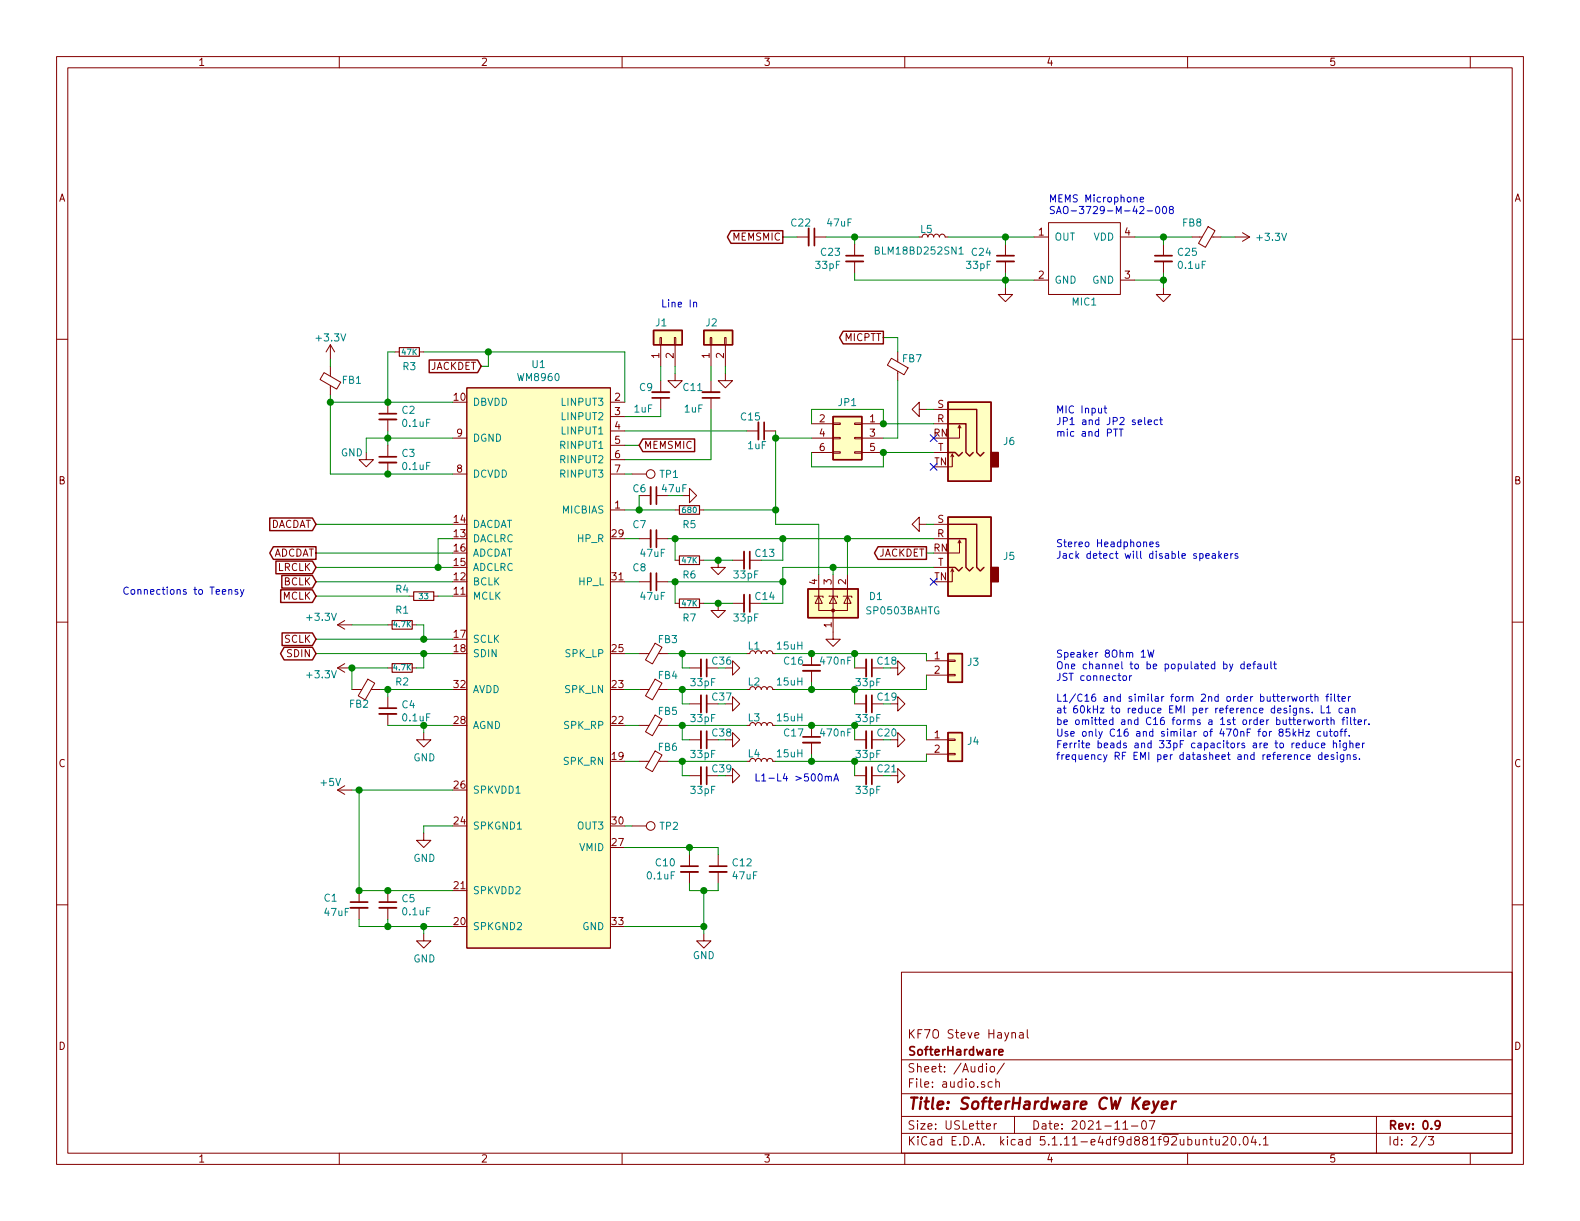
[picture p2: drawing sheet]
EESchema Schematic File Version 4
EELAYER 30 0
EELAYER END
$Descr USLetter 11000 8500
encoding utf-8
Sheet 2 3
Title "SofterHardware CW Keyer"
Date "2021-11-07"
Rev "0.9"
Comp "SofterHardware"
Comment1 "KF7O Steve Haynal"
Comment2 ""
Comment3 ""
Comment4 ""
$EndDescr
$Comp
L TeensyKeyerShield:WM8960 U1
U 1 1
P 3750 4150
F 0 "U1" H 3750 5765 50  0000 C CNN
F 1 "WM8960" H 3750 5674 50  0000 C CNN
F 2 "Package_DFN_QFN:QFN-32-1EP_5x5mm_P0.5mm_EP3.45x3.45mm_ThermalVias" H 3700 5900 50  0001 C CNN
F 3 "" H 3700 5900 50  0001 C CNN
F 4 "C18752" H 3750 4150 50  0001 C CNN "LCSC"
	1    3750 4150
	1    0    0    -1  
$EndComp
$Comp
L Device:Ferrite_Bead_Small FB1
U 1 1
P 2300 2650
F 0 "FB1" H 2150 2650 50  0000 C CNN
F 1 "Ferrite_Bead_Small" V 2154 2650 50  0001 C CNN
F 2 "Resistor_SMD:R_0603_1608Metric_Pad0.98x0.95mm_HandSolder" V 2230 2650 50  0001 C CNN
F 3 "~" H 2300 2650 50  0001 C CNN
F 4 "C76892" H 2300 2650 50  0001 C CNN "LCSC"
	1    2300 2650
	-1   0    0    1   
$EndComp
$Comp
L Device:C_Small C3
U 1 1
P 2700 3200
F 0 "C3" H 2792 3246 50  0000 L CNN
F 1 "0.1uF" H 2792 3155 50  0000 L CNN
F 2 "Capacitor_SMD:C_0603_1608Metric_Pad1.08x0.95mm_HandSolder" H 2700 3200 50  0001 C CNN
F 3 "~" H 2700 3200 50  0001 C CNN
F 4 "C14663" H 2700 3200 50  0001 C CNN "LCSC"
	1    2700 3200
	1    0    0    -1  
$EndComp
$Comp
L Device:C_Small C2
U 1 1
P 2700 2900
F 0 "C2" H 2792 2946 50  0000 L CNN
F 1 "0.1uF" H 2792 2855 50  0000 L CNN
F 2 "Capacitor_SMD:C_0603_1608Metric_Pad1.08x0.95mm_HandSolder" H 2700 2900 50  0001 C CNN
F 3 "~" H 2700 2900 50  0001 C CNN
F 4 "C14663" H 2700 2900 50  0001 C CNN "LCSC"
	1    2700 2900
	1    0    0    -1  
$EndComp
$Comp
L Device:R_Small R4
U 1 1
P 2950 4150
F 0 "R4" V 2900 4000 50  0000 C CNN
F 1 "33" V 2950 4150 39  0000 C CNN
F 2 "Resistor_SMD:R_0603_1608Metric_Pad0.98x0.95mm_HandSolder" H 2950 4150 50  0001 C CNN
F 3 "~" H 2950 4150 50  0001 C CNN
F 4 "C23140" H 2950 4150 50  0001 C CNN "LCSC"
	1    2950 4150
	0    1    1    0   
$EndComp
Text GLabel 2200 4150 0    50   Input ~ 0
MCLK
Text GLabel 2200 4050 0    50   Input ~ 0
BCLK
Text GLabel 2200 3950 0    50   Input ~ 0
LRCLK
Text GLabel 2200 3850 0    50   Output ~ 0
ADCDAT
Text GLabel 2200 3650 0    50   Input ~ 0
DACDAT
$Comp
L power:+3.3V #PWR01
U 1 1
P 2300 2500
F 0 "#PWR01" H 2300 2350 50  0001 C CNN
F 1 "+3.3V" H 2300 2650 50  0000 C CNN
F 2 "" H 2300 2500 50  0001 C CNN
F 3 "" H 2300 2500 50  0001 C CNN
	1    2300 2500
	1    0    0    -1  
$EndComp
$Comp
L Device:R_Small R1
U 1 1
P 2800 4350
F 0 "R1" V 2900 4350 50  0000 C CNN
F 1 "4.7K" V 2800 4350 39  0000 C CNN
F 2 "Resistor_SMD:R_0603_1608Metric_Pad0.98x0.95mm_HandSolder" H 2800 4350 50  0001 C CNN
F 3 "~" H 2800 4350 50  0001 C CNN
F 4 "C23162" H 2800 4350 50  0001 C CNN "LCSC"
	1    2800 4350
	0    -1   -1   0   
$EndComp
$Comp
L Device:R_Small R2
U 1 1
P 2800 4650
F 0 "R2" V 2700 4650 50  0000 C CNN
F 1 "4.7K" V 2800 4650 39  0000 C CNN
F 2 "Resistor_SMD:R_0603_1608Metric_Pad0.98x0.95mm_HandSolder" H 2800 4650 50  0001 C CNN
F 3 "~" H 2800 4650 50  0001 C CNN
F 4 "C23162" H 2800 4650 50  0001 C CNN "LCSC"
	1    2800 4650
	0    -1   -1   0   
$EndComp
Text GLabel 2200 4450 0    50   Input ~ 0
SCLK
Text GLabel 2200 4550 0    50   BiDi ~ 0
SDIN
$Comp
L power:+3.3V #PWR02
U 1 1
P 2450 4350
F 0 "#PWR02" H 2450 4200 50  0001 C CNN
F 1 "+3.3V" V 2500 4450 50  0000 L CNN
F 2 "" H 2450 4350 50  0001 C CNN
F 3 "" H 2450 4350 50  0001 C CNN
	1    2450 4350
	0    -1   -1   0   
$EndComp
$Comp
L power:+3.3V #PWR03
U 1 1
P 2450 4650
F 0 "#PWR03" H 2450 4500 50  0001 C CNN
F 1 "+3.3V" V 2400 4750 50  0000 L CNN
F 2 "" H 2450 4650 50  0001 C CNN
F 3 "" H 2450 4650 50  0001 C CNN
	1    2450 4650
	0    -1   -1   0   
$EndComp
$Comp
L power:GND #PWR05
U 1 1
P 2550 3150
F 0 "#PWR05" H 2550 2900 50  0001 C CNN
F 1 "GND" H 2450 3150 50  0000 C CNN
F 2 "" H 2550 3150 50  0001 C CNN
F 3 "" H 2550 3150 50  0001 C CNN
	1    2550 3150
	1    0    0    -1  
$EndComp
$Comp
L power:GND #PWR06
U 1 1
P 2950 5100
F 0 "#PWR06" H 2950 4850 50  0001 C CNN
F 1 "GND" H 2955 4927 50  0000 C CNN
F 2 "" H 2950 5100 50  0001 C CNN
F 3 "" H 2950 5100 50  0001 C CNN
	1    2950 5100
	1    0    0    -1  
$EndComp
$Comp
L power:GND #PWR07
U 1 1
P 2950 5800
F 0 "#PWR07" H 2950 5550 50  0001 C CNN
F 1 "GND" H 2955 5627 50  0000 C CNN
F 2 "" H 2950 5800 50  0001 C CNN
F 3 "" H 2950 5800 50  0001 C CNN
	1    2950 5800
	1    0    0    -1  
$EndComp
$Comp
L power:GND #PWR08
U 1 1
P 2950 6500
F 0 "#PWR08" H 2950 6250 50  0001 C CNN
F 1 "GND" H 2955 6327 50  0000 C CNN
F 2 "" H 2950 6500 50  0001 C CNN
F 3 "" H 2950 6500 50  0001 C CNN
	1    2950 6500
	1    0    0    -1  
$EndComp
$Comp
L power:GND #PWR011
U 1 1
P 4900 6500
F 0 "#PWR011" H 4900 6250 50  0001 C CNN
F 1 "GND" H 4900 6350 50  0000 C CNN
F 2 "" H 4900 6500 50  0001 C CNN
F 3 "" H 4900 6500 50  0001 C CNN
	1    4900 6500
	1    0    0    -1  
$EndComp
$Comp
L Device:Ferrite_Bead_Small FB2
U 1 1
P 2550 4800
F 0 "FB2" V 2650 4750 50  0000 C CNN
F 1 "Ferrite_Bead_Small" V 2404 4800 50  0001 C CNN
F 2 "Resistor_SMD:R_0603_1608Metric_Pad0.98x0.95mm_HandSolder" V 2480 4800 50  0001 C CNN
F 3 "~" H 2550 4800 50  0001 C CNN
F 4 "C76892" H 2550 4800 50  0001 C CNN "LCSC"
	1    2550 4800
	0    1    1    0   
$EndComp
$Comp
L Device:C_Small C4
U 1 1
P 2700 4950
F 0 "C4" H 2792 4996 50  0000 L CNN
F 1 "0.1uF" H 2792 4905 50  0000 L CNN
F 2 "Capacitor_SMD:C_0603_1608Metric_Pad1.08x0.95mm_HandSolder" H 2700 4950 50  0001 C CNN
F 3 "~" H 2700 4950 50  0001 C CNN
F 4 "C14663" H 2700 4950 50  0001 C CNN "LCSC"
	1    2700 4950
	1    0    0    -1  
$EndComp
$Comp
L Device:C_Small C5
U 1 1
P 2700 6300
F 0 "C5" H 2792 6346 50  0000 L CNN
F 1 "0.1uF" H 2792 6255 50  0000 L CNN
F 2 "Capacitor_SMD:C_0603_1608Metric_Pad1.08x0.95mm_HandSolder" H 2700 6300 50  0001 C CNN
F 3 "~" H 2700 6300 50  0001 C CNN
F 4 "C14663" H 2700 6300 50  0001 C CNN "LCSC"
	1    2700 6300
	1    0    0    -1  
$EndComp
$Comp
L Device:C_Small C1
U 1 1
P 2500 6300
F 0 "C1" H 2250 6350 50  0000 L CNN
F 1 "47uF" H 2250 6250 50  0000 L CNN
F 2 "Capacitor_SMD:C_1206_3216Metric_Pad1.33x1.80mm_HandSolder" H 2500 6300 50  0001 C CNN
F 3 "~" H 2500 6300 50  0001 C CNN
F 4 "C96123" H 2500 6300 50  0001 C CNN "LCSC"
	1    2500 6300
	1    0    0    -1  
$EndComp
$Comp
L power:+5V #PWR04
U 1 1
P 2450 5500
F 0 "#PWR04" H 2450 5350 50  0001 C CNN
F 1 "+5V" V 2500 5650 50  0000 C CNN
F 2 "" H 2450 5500 50  0001 C CNN
F 3 "" H 2450 5500 50  0001 C CNN
	1    2450 5500
	0    -1   -1   0   
$EndComp
$Comp
L Device:C_Small C12
U 1 1
P 5000 6050
F 0 "C12" H 5092 6096 50  0000 L CNN
F 1 "47uF" H 5092 6005 50  0000 L CNN
F 2 "Capacitor_SMD:C_1206_3216Metric_Pad1.33x1.80mm_HandSolder" H 5000 6050 50  0001 C CNN
F 3 "~" H 5000 6050 50  0001 C CNN
F 4 "C96123" H 5000 6050 50  0001 C CNN "LCSC"
	1    5000 6050
	1    0    0    -1  
$EndComp
$Comp
L Device:C_Small C10
U 1 1
P 4800 6050
F 0 "C10" H 4892 6096 50  0000 L CNN
F 1 "0.1uF" H 4892 6005 50  0000 L CNN
F 2 "Capacitor_SMD:C_0603_1608Metric_Pad1.08x0.95mm_HandSolder" H 4800 6050 50  0001 C CNN
F 3 "~" H 4800 6050 50  0001 C CNN
F 4 "C14663" H 4800 6050 50  0001 C CNN "LCSC"
	1    4800 6050
	-1   0    0    -1  
$EndComp
$Comp
L power:GND #PWR016
U 1 1
P 6200 4650
F 0 "#PWR016" H 6200 4400 50  0001 C CNN
F 1 "GND" H 6050 4550 50  0001 C CNN
F 2 "" H 6200 4650 50  0001 C CNN
F 3 "" H 6200 4650 50  0001 C CNN
	1    6200 4650
	0    -1   -1   0   
$EndComp
$Comp
L Device:Ferrite_Bead_Small FB3
U 1 1
P 4550 4550
F 0 "FB3" V 4450 4650 50  0000 C CNN
F 1 "Ferrite_Bead_Small" V 4404 4550 50  0001 C CNN
F 2 "Resistor_SMD:R_0603_1608Metric_Pad0.98x0.95mm_HandSolder" V 4480 4550 50  0001 C CNN
F 3 "~" H 4550 4550 50  0001 C CNN
F 4 "C76892" H 4550 4550 50  0001 C CNN "LCSC"
	1    4550 4550
	0    1    1    0   
$EndComp
$Comp
L Device:Ferrite_Bead_Small FB4
U 1 1
P 4550 4800
F 0 "FB4" V 4450 4900 50  0000 C CNN
F 1 "Ferrite_Bead_Small" V 4404 4800 50  0001 C CNN
F 2 "Resistor_SMD:R_0603_1608Metric_Pad0.98x0.95mm_HandSolder" V 4480 4800 50  0001 C CNN
F 3 "~" H 4550 4800 50  0001 C CNN
F 4 "C76892" H 4550 4800 50  0001 C CNN "LCSC"
	1    4550 4800
	0    1    1    0   
$EndComp
$Comp
L Device:Ferrite_Bead_Small FB5
U 1 1
P 4550 5050
F 0 "FB5" V 4450 5150 50  0000 C CNN
F 1 "Ferrite_Bead_Small" V 4404 5050 50  0001 C CNN
F 2 "Resistor_SMD:R_0603_1608Metric_Pad0.98x0.95mm_HandSolder" V 4480 5050 50  0001 C CNN
F 3 "~" H 4550 5050 50  0001 C CNN
F 4 "C76892" H 4550 5050 50  0001 C CNN "LCSC"
	1    4550 5050
	0    1    1    0   
$EndComp
$Comp
L Device:Ferrite_Bead_Small FB6
U 1 1
P 4550 5300
F 0 "FB6" V 4450 5400 50  0000 C CNN
F 1 "Ferrite_Bead_Small" V 4404 5300 50  0001 C CNN
F 2 "Resistor_SMD:R_0603_1608Metric_Pad0.98x0.95mm_HandSolder" V 4480 5300 50  0001 C CNN
F 3 "~" H 4550 5300 50  0001 C CNN
F 4 "C76892" H 4550 5300 50  0001 C CNN "LCSC"
	1    4550 5300
	0    1    1    0   
$EndComp
$Comp
L Device:C_Small C18
U 1 1
P 6050 4650
F 0 "C18" V 6000 4700 50  0000 L CNN
F 1 "33pF" V 6150 4550 50  0000 L CNN
F 2 "Capacitor_SMD:C_0603_1608Metric_Pad1.08x0.95mm_HandSolder" H 6050 4650 50  0001 C CNN
F 3 "~" H 6050 4650 50  0001 C CNN
F 4 "C1663" H 6050 4650 50  0001 C CNN "LCSC"
	1    6050 4650
	0    1    1    0   
$EndComp
$Comp
L Device:C_Small C16
U 1 1
P 5650 4650
F 0 "C16" H 5450 4700 50  0000 L CNN
F 1 "470nF" H 5700 4700 50  0000 L CNN
F 2 "Capacitor_SMD:C_0603_1608Metric_Pad1.08x0.95mm_HandSolder" H 5650 4650 50  0001 C CNN
F 3 "~" H 5650 4650 50  0001 C CNN
F 4 "C1623" H 5650 4650 50  0001 C CNN "LCSC"
	1    5650 4650
	1    0    0    -1  
$EndComp
$Comp
L Connector_Generic:Conn_01x02 J3
U 1 1
P 6650 4600
F 0 "J3" H 6730 4592 50  0000 L CNN
F 1 "Conn_01x02" H 6730 4501 50  0001 L CNN
F 2 "Connector_JST:JST_EH_B2B-EH-A_1x02_P2.50mm_Vertical" H 6650 4600 50  0001 C CNN
F 3 "~" H 6650 4600 50  0001 C CNN
	1    6650 4600
	1    0    0    -1  
$EndComp
$Comp
L Connector_Generic:Conn_01x02 J4
U 1 1
P 6650 5150
F 0 "J4" H 6730 5142 50  0000 L CNN
F 1 "Conn_01x02" H 6730 5051 50  0001 L CNN
F 2 "Connector_JST:JST_EH_B2B-EH-A_1x02_P2.50mm_Vertical" H 6650 5150 50  0001 C CNN
F 3 "~" H 6650 5150 50  0001 C CNN
	1    6650 5150
	1    0    0    -1  
$EndComp
Wire Wire Line
	2700 3000 2700 3050
Wire Wire Line
	3150 3050 2700 3050
Connection ~ 2700 3050
Wire Wire Line
	2700 3050 2700 3100
Wire Wire Line
	2700 2800 3150 2800
Wire Wire Line
	2700 3300 3150 3300
Wire Wire Line
	2700 3050 2550 3050
Wire Wire Line
	2550 3050 2550 3150
Wire Wire Line
	2300 2750 2300 2800
Wire Wire Line
	2300 3300 2700 3300
Connection ~ 2700 3300
Wire Wire Line
	2700 2800 2300 2800
Connection ~ 2700 2800
Connection ~ 2300 2800
Wire Wire Line
	2300 2800 2300 3300
Wire Wire Line
	2300 2500 2300 2550
Wire Wire Line
	2200 3650 3150 3650
Wire Wire Line
	2200 3850 3150 3850
Wire Wire Line
	2200 3950 3050 3950
Wire Wire Line
	3150 3750 3050 3750
Wire Wire Line
	3050 3750 3050 3950
Connection ~ 3050 3950
Wire Wire Line
	3050 3950 3150 3950
Wire Wire Line
	2200 4050 3150 4050
Wire Wire Line
	3050 4150 3150 4150
Wire Wire Line
	2200 4150 2850 4150
Wire Wire Line
	2200 4450 2950 4450
Wire Wire Line
	2200 4550 2950 4550
Wire Wire Line
	2900 4350 2950 4350
Wire Wire Line
	2950 4350 2950 4450
Connection ~ 2950 4450
Wire Wire Line
	2950 4450 3150 4450
Wire Wire Line
	2900 4650 2950 4650
Wire Wire Line
	2950 4650 2950 4550
Connection ~ 2950 4550
Wire Wire Line
	2950 4550 3150 4550
Wire Wire Line
	2650 4800 2700 4800
Wire Wire Line
	2700 4850 2700 4800
Connection ~ 2700 4800
Wire Wire Line
	2700 4800 3150 4800
Wire Wire Line
	2700 5050 2950 5050
Wire Wire Line
	2950 5100 2950 5050
Connection ~ 2950 5050
Wire Wire Line
	2950 5050 3150 5050
Wire Wire Line
	2450 4800 2450 4650
Wire Wire Line
	2450 4650 2700 4650
Connection ~ 2450 4650
Wire Wire Line
	2450 4350 2700 4350
Wire Wire Line
	3150 5750 2950 5750
Wire Wire Line
	2950 5750 2950 5800
Wire Wire Line
	3150 6450 2950 6450
Wire Wire Line
	2950 6450 2950 6500
Wire Wire Line
	2500 6400 2500 6450
Wire Wire Line
	2500 6450 2700 6450
Connection ~ 2950 6450
Wire Wire Line
	2700 6400 2700 6450
Connection ~ 2700 6450
Wire Wire Line
	2700 6450 2950 6450
Wire Wire Line
	3150 6200 2700 6200
Connection ~ 2700 6200
Wire Wire Line
	2700 6200 2500 6200
Wire Wire Line
	2500 6200 2500 5500
Wire Wire Line
	2500 5500 3150 5500
Connection ~ 2500 6200
Wire Wire Line
	2450 5500 2500 5500
Connection ~ 2500 5500
Wire Wire Line
	4350 5900 4800 5900
Wire Wire Line
	5000 5900 5000 5950
Wire Wire Line
	4800 5950 4800 5900
Connection ~ 4800 5900
Wire Wire Line
	4800 5900 5000 5900
Wire Wire Line
	4800 6150 4800 6200
Wire Wire Line
	4800 6200 4900 6200
Wire Wire Line
	5000 6200 5000 6150
Connection ~ 4900 6200
Wire Wire Line
	4900 6200 5000 6200
Wire Wire Line
	6450 5300 6450 5250
Wire Wire Line
	6450 5050 6450 5150
Wire Wire Line
	4350 5050 4450 5050
Wire Wire Line
	4450 5300 4350 5300
Wire Wire Line
	6450 4800 6450 4700
Wire Wire Line
	6450 4600 6450 4550
Wire Wire Line
	4350 4550 4450 4550
Wire Wire Line
	4450 4800 4350 4800
Wire Wire Line
	4900 6200 4900 6450
Wire Wire Line
	4350 6450 4900 6450
Wire Wire Line
	4900 6450 4900 6500
Connection ~ 4900 6450
$Comp
L Device:C_Small C8
U 1 1
P 4550 4050
F 0 "C8" V 4450 3900 50  0000 L CNN
F 1 "47uF" V 4650 3950 50  0000 L CNN
F 2 "Capacitor_SMD:C_1206_3216Metric_Pad1.33x1.80mm_HandSolder" H 4550 4050 50  0001 C CNN
F 3 "~" H 4550 4050 50  0001 C CNN
F 4 "C96123" H 4550 4050 50  0001 C CNN "LCSC"
	1    4550 4050
	0    1    1    0   
$EndComp
$Comp
L Device:C_Small C7
U 1 1
P 4550 3750
F 0 "C7" V 4450 3600 50  0000 L CNN
F 1 "47uF" V 4650 3650 50  0000 L CNN
F 2 "Capacitor_SMD:C_1206_3216Metric_Pad1.33x1.80mm_HandSolder" H 4550 3750 50  0001 C CNN
F 3 "~" H 4550 3750 50  0001 C CNN
F 4 "C96123" H 4550 3750 50  0001 C CNN "LCSC"
	1    4550 3750
	0    1    1    0   
$EndComp
$Comp
L Device:R_Small R7
U 1 1
P 4800 4200
F 0 "R7" V 4900 4200 50  0000 C CNN
F 1 "47K" V 4800 4200 39  0000 C CNN
F 2 "Resistor_SMD:R_0603_1608Metric_Pad0.98x0.95mm_HandSolder" H 4800 4200 50  0001 C CNN
F 3 "~" H 4800 4200 50  0001 C CNN
F 4 "C25819" H 4800 4200 50  0001 C CNN "LCSC"
	1    4800 4200
	0    1    1    0   
$EndComp
$Comp
L Device:C_Small C14
U 1 1
P 5200 4200
F 0 "C14" V 5150 4250 50  0000 L CNN
F 1 "33pF" V 5300 4100 50  0000 L CNN
F 2 "Capacitor_SMD:C_0603_1608Metric_Pad1.08x0.95mm_HandSolder" H 5200 4200 50  0001 C CNN
F 3 "~" H 5200 4200 50  0001 C CNN
F 4 "C1663" H 5200 4200 50  0001 C CNN "LCSC"
	1    5200 4200
	0    1    1    0   
$EndComp
Wire Wire Line
	5950 4550 5950 4650
Connection ~ 5950 4550
Wire Wire Line
	5950 4550 6450 4550
Wire Wire Line
	6150 4650 6200 4650
$Comp
L Device:C_Small C19
U 1 1
P 6050 4900
F 0 "C19" V 6000 4950 50  0000 L CNN
F 1 "33pF" V 6150 4800 50  0000 L CNN
F 2 "Capacitor_SMD:C_0603_1608Metric_Pad1.08x0.95mm_HandSolder" H 6050 4900 50  0001 C CNN
F 3 "~" H 6050 4900 50  0001 C CNN
F 4 "C1663" H 6050 4900 50  0001 C CNN "LCSC"
	1    6050 4900
	0    1    1    0   
$EndComp
$Comp
L Device:C_Small C20
U 1 1
P 6050 5150
F 0 "C20" V 6000 5200 50  0000 L CNN
F 1 "33pF" V 6150 5050 50  0000 L CNN
F 2 "Capacitor_SMD:C_0603_1608Metric_Pad1.08x0.95mm_HandSolder" H 6050 5150 50  0001 C CNN
F 3 "~" H 6050 5150 50  0001 C CNN
F 4 "C1663" H 6050 5150 50  0001 C CNN "LCSC"
	1    6050 5150
	0    1    1    0   
$EndComp
$Comp
L Device:C_Small C21
U 1 1
P 6050 5400
F 0 "C21" V 6000 5450 50  0000 L CNN
F 1 "33pF" V 6150 5300 50  0000 L CNN
F 2 "Capacitor_SMD:C_0603_1608Metric_Pad1.08x0.95mm_HandSolder" H 6050 5400 50  0001 C CNN
F 3 "~" H 6050 5400 50  0001 C CNN
F 4 "C1663" H 6050 5400 50  0001 C CNN "LCSC"
	1    6050 5400
	0    1    1    0   
$EndComp
$Comp
L power:GND #PWR017
U 1 1
P 6200 4900
F 0 "#PWR017" H 6200 4650 50  0001 C CNN
F 1 "GND" H 6050 4800 50  0001 C CNN
F 2 "" H 6200 4900 50  0001 C CNN
F 3 "" H 6200 4900 50  0001 C CNN
	1    6200 4900
	0    -1   -1   0   
$EndComp
$Comp
L power:GND #PWR018
U 1 1
P 6200 5150
F 0 "#PWR018" H 6200 4900 50  0001 C CNN
F 1 "GND" H 6050 5050 50  0001 C CNN
F 2 "" H 6200 5150 50  0001 C CNN
F 3 "" H 6200 5150 50  0001 C CNN
	1    6200 5150
	0    -1   -1   0   
$EndComp
$Comp
L power:GND #PWR019
U 1 1
P 6200 5400
F 0 "#PWR019" H 6200 5150 50  0001 C CNN
F 1 "GND" H 6050 5300 50  0001 C CNN
F 2 "" H 6200 5400 50  0001 C CNN
F 3 "" H 6200 5400 50  0001 C CNN
	1    6200 5400
	0    -1   -1   0   
$EndComp
Wire Wire Line
	5950 4800 5950 4900
Connection ~ 5950 4800
Wire Wire Line
	5950 4800 6450 4800
Wire Wire Line
	5950 5050 5950 5150
Connection ~ 5950 5050
Wire Wire Line
	5950 5050 6450 5050
Wire Wire Line
	5950 5300 5950 5400
Connection ~ 5950 5300
Wire Wire Line
	5950 5300 6450 5300
Wire Wire Line
	6150 5400 6200 5400
Wire Wire Line
	6150 5150 6200 5150
Wire Wire Line
	6150 4900 6200 4900
$Comp
L Device:R_Small R6
U 1 1
P 4800 3900
F 0 "R6" V 4900 3900 50  0000 C CNN
F 1 "47K" V 4800 3900 39  0000 C CNN
F 2 "Resistor_SMD:R_0603_1608Metric_Pad0.98x0.95mm_HandSolder" H 4800 3900 50  0001 C CNN
F 3 "~" H 4800 3900 50  0001 C CNN
F 4 "C25819" H 4800 3900 50  0001 C CNN "LCSC"
	1    4800 3900
	0    1    1    0   
$EndComp
$Comp
L Device:C_Small C13
U 1 1
P 5200 3900
F 0 "C13" V 5150 3950 50  0000 L CNN
F 1 "33pF" V 5300 3800 50  0000 L CNN
F 2 "Capacitor_SMD:C_0603_1608Metric_Pad1.08x0.95mm_HandSolder" H 5200 3900 50  0001 C CNN
F 3 "~" H 5200 3900 50  0001 C CNN
F 4 "C1663" H 5200 3900 50  0001 C CNN "LCSC"
	1    5200 3900
	0    1    1    0   
$EndComp
$Comp
L power:GND #PWR012
U 1 1
P 5000 3900
F 0 "#PWR012" H 5000 3650 50  0001 C CNN
F 1 "GND" H 4850 3800 50  0001 C CNN
F 2 "" H 5000 3900 50  0001 C CNN
F 3 "" H 5000 3900 50  0001 C CNN
	1    5000 3900
	1    0    0    -1  
$EndComp
$Comp
L power:GND #PWR013
U 1 1
P 5000 4200
F 0 "#PWR013" H 5000 3950 50  0001 C CNN
F 1 "GND" H 4850 4100 50  0001 C CNN
F 2 "" H 5000 4200 50  0001 C CNN
F 3 "" H 5000 4200 50  0001 C CNN
	1    5000 4200
	1    0    0    -1  
$EndComp
Wire Wire Line
	4350 3750 4450 3750
Wire Wire Line
	4350 4050 4450 4050
Wire Wire Line
	4900 4200 5000 4200
Connection ~ 5000 4200
Wire Wire Line
	5000 4200 5100 4200
Wire Wire Line
	4900 3900 5000 3900
Connection ~ 5000 3900
Wire Wire Line
	5000 3900 5100 3900
Wire Wire Line
	4650 3750 4700 3750
Wire Wire Line
	5300 3900 5450 3900
Wire Wire Line
	5450 3900 5450 3750
Wire Wire Line
	4700 3900 4700 3750
Connection ~ 4700 3750
Wire Wire Line
	4700 3750 5450 3750
Wire Wire Line
	4650 4050 4700 4050
Wire Wire Line
	5450 4050 5450 3950
Wire Wire Line
	5300 4200 5450 4200
Wire Wire Line
	5450 4200 5450 4050
Connection ~ 5450 4050
Wire Wire Line
	4700 4200 4700 4050
Connection ~ 4700 4050
Wire Wire Line
	4700 4050 5450 4050
$Comp
L Device:L_Small L1
U 1 1
P 5300 4550
F 0 "L1" V 5350 4600 50  0000 C CNN
F 1 "15uH" V 5350 4350 50  0000 C CNN
F 2 "Inductor_SMD:L_1210_3225Metric_Pad1.42x2.65mm_HandSolder" H 5300 4550 50  0001 C CNN
F 3 "~" H 5300 4550 50  0001 C CNN
F 4 "C883545" H 5300 4550 50  0001 C CNN "LCSC"
	1    5300 4550
	0    -1   -1   0   
$EndComp
$Comp
L Device:L_Small L2
U 1 1
P 5300 4800
F 0 "L2" V 5350 4850 50  0000 C CNN
F 1 "15uH" V 5350 4600 50  0000 C CNN
F 2 "Inductor_SMD:L_1210_3225Metric_Pad1.42x2.65mm_HandSolder" H 5300 4800 50  0001 C CNN
F 3 "~" H 5300 4800 50  0001 C CNN
F 4 "C883545" H 5300 4800 50  0001 C CNN "LCSC"
	1    5300 4800
	0    -1   -1   0   
$EndComp
$Comp
L Device:L_Small L3
U 1 1
P 5300 5050
F 0 "L3" V 5350 5100 50  0000 C CNN
F 1 "15uH" V 5350 4850 50  0000 C CNN
F 2 "Inductor_SMD:L_1210_3225Metric_Pad1.42x2.65mm_HandSolder" H 5300 5050 50  0001 C CNN
F 3 "~" H 5300 5050 50  0001 C CNN
F 4 "C883545" H 5300 5050 50  0001 C CNN "LCSC"
	1    5300 5050
	0    -1   -1   0   
$EndComp
$Comp
L Device:L_Small L4
U 1 1
P 5300 5300
F 0 "L4" V 5350 5350 50  0000 C CNN
F 1 "15uH" V 5350 5100 50  0000 C CNN
F 2 "Inductor_SMD:L_1210_3225Metric_Pad1.42x2.65mm_HandSolder" H 5300 5300 50  0001 C CNN
F 3 "~" H 5300 5300 50  0001 C CNN
F 4 "C883545" H 5300 5300 50  0001 C CNN "LCSC"
	1    5300 5300
	0    -1   -1   0   
$EndComp
$Comp
L Device:C_Small C17
U 1 1
P 5650 5150
F 0 "C17" H 5450 5200 50  0000 L CNN
F 1 "470nF" H 5700 5200 50  0000 L CNN
F 2 "Capacitor_SMD:C_0603_1608Metric_Pad1.08x0.95mm_HandSolder" H 5650 5150 50  0001 C CNN
F 3 "~" H 5650 5150 50  0001 C CNN
F 4 "C1623" H 5650 5150 50  0001 C CNN "LCSC"
	1    5650 5150
	1    0    0    -1  
$EndComp
Wire Wire Line
	5400 4550 5650 4550
Connection ~ 5650 4550
Wire Wire Line
	5650 4550 5950 4550
Wire Wire Line
	5400 4800 5650 4800
Wire Wire Line
	5650 4750 5650 4800
Connection ~ 5650 4800
Wire Wire Line
	5650 4800 5950 4800
Connection ~ 5650 5050
Wire Wire Line
	5650 5050 5950 5050
Wire Wire Line
	5400 5050 5650 5050
Wire Wire Line
	5400 5300 5650 5300
Wire Wire Line
	5650 5250 5650 5300
Connection ~ 5650 5300
Wire Wire Line
	5650 5300 5950 5300
$Comp
L power:GND #PWR020
U 1 1
P 6450 3650
F 0 "#PWR020" H 6450 3400 50  0001 C CNN
F 1 "GND" H 6300 3550 50  0001 C CNN
F 2 "" H 6450 3650 50  0001 C CNN
F 3 "" H 6450 3650 50  0001 C CNN
	1    6450 3650
	0    1    1    0   
$EndComp
$Comp
L Device:C_Small C6
U 1 1
P 4550 3450
F 0 "C6" V 4500 3300 50  0000 L CNN
F 1 "47uF" V 4500 3500 50  0000 L CNN
F 2 "Capacitor_SMD:C_1206_3216Metric_Pad1.33x1.80mm_HandSolder" H 4550 3450 50  0001 C CNN
F 3 "~" H 4550 3450 50  0001 C CNN
F 4 "C96123" V 4550 3450 50  0001 C CNN "LCSC"
	1    4550 3450
	0    1    1    0   
$EndComp
$Comp
L power:GND #PWR010
U 1 1
P 4750 3450
F 0 "#PWR010" H 4750 3200 50  0001 C CNN
F 1 "GND" H 4600 3350 50  0001 C CNN
F 2 "" H 4750 3450 50  0001 C CNN
F 3 "" H 4750 3450 50  0001 C CNN
	1    4750 3450
	0    -1   -1   0   
$EndComp
$Comp
L Device:R_Small R5
U 1 1
P 4800 3550
F 0 "R5" V 4900 3550 50  0000 C CNN
F 1 "680" V 4800 3550 39  0000 C CNN
F 2 "Resistor_SMD:R_0603_1608Metric_Pad0.98x0.95mm_HandSolder" H 4800 3550 50  0001 C CNN
F 3 "~" H 4800 3550 50  0001 C CNN
F 4 "C23228" H 4800 3550 50  0001 C CNN "LCSC"
	1    4800 3550
	0    1    1    0   
$EndComp
Wire Wire Line
	4350 3550 4450 3550
Wire Wire Line
	4650 3450 4750 3450
Wire Wire Line
	4450 3450 4450 3550
Connection ~ 4450 3550
Wire Wire Line
	4450 3550 4700 3550
Wire Wire Line
	4900 3550 5400 3550
$Comp
L Device:C_Small C15
U 1 1
P 5300 3000
F 0 "C15" V 5200 2850 50  0000 L CNN
F 1 "1uF" V 5400 2900 50  0000 L CNN
F 2 "Capacitor_SMD:C_0603_1608Metric_Pad1.08x0.95mm_HandSolder" H 5300 3000 50  0001 C CNN
F 3 "~" H 5300 3000 50  0001 C CNN
F 4 "C15849" H 5300 3000 50  0001 C CNN "LCSC"
	1    5300 3000
	0    1    1    0   
$EndComp
Wire Wire Line
	4350 3000 5200 3000
$Comp
L power:GND #PWR021
U 1 1
P 6450 2850
F 0 "#PWR021" H 6450 2600 50  0001 C CNN
F 1 "GND" H 6300 2750 50  0001 C CNN
F 2 "" H 6450 2850 50  0001 C CNN
F 3 "" H 6450 2850 50  0001 C CNN
	1    6450 2850
	0    1    1    0   
$EndComp
Text GLabel 6150 2350 0    50   Output ~ 0
MICPTT
Text GLabel 6450 3850 0    50   Output ~ 0
JACKDET
Wire Wire Line
	6450 3850 6500 3850
Wire Wire Line
	4350 2800 4350 2450
Wire Wire Line
	2700 2450 2700 2800
$Comp
L Device:R_Small R3
U 1 1
P 2850 2450
F 0 "R3" V 2950 2450 50  0000 C CNN
F 1 "47K" V 2850 2450 39  0000 C CNN
F 2 "Resistor_SMD:R_0603_1608Metric_Pad0.98x0.95mm_HandSolder" H 2850 2450 50  0001 C CNN
F 3 "~" H 2850 2450 50  0001 C CNN
F 4 "C25819" H 2850 2450 50  0001 C CNN "LCSC"
	1    2850 2450
	0    1    1    0   
$EndComp
Wire Wire Line
	2950 2450 3400 2450
Wire Wire Line
	2700 2450 2750 2450
Text GLabel 3350 2550 0    50   Input ~ 0
JACKDET
Wire Wire Line
	3350 2550 3400 2550
Wire Wire Line
	3400 2550 3400 2450
Connection ~ 3400 2450
Wire Wire Line
	3400 2450 4350 2450
$Comp
L Device:Ferrite_Bead_Small FB7
U 1 1
P 6250 2550
F 0 "FB7" H 6150 2500 50  0000 C CNN
F 1 "Ferrite_Bead_Small" V 6104 2550 50  0001 C CNN
F 2 "Resistor_SMD:R_0603_1608Metric_Pad0.98x0.95mm_HandSolder" V 6180 2550 50  0001 C CNN
F 3 "~" H 6250 2550 50  0001 C CNN
F 4 "C76892" H 6250 2550 50  0001 C CNN "LCSC"
	1    6250 2550
	-1   0    0    1   
$EndComp
Connection ~ 5450 3750
$Comp
L Power_Protection:SP0503BAHT D1
U 1 1
P 5800 4200
F 0 "D1" H 5450 4250 50  0000 L CNN
F 1 "SP0503BAHTG" H 5050 4150 50  0000 L CNN
F 2 "Package_TO_SOT_SMD:SOT-143" H 6025 4150 50  0001 L CNN
F 3 "http://www.littelfuse.com/~/media/files/littelfuse/technical%20resources/documents/data%20sheets/sp05xxba.pdf" H 5925 4325 50  0001 C CNN
F 4 "C2682275" H 5800 4200 50  0001 C CNN "LCSC"
	1    5800 4200
	-1   0    0    -1  
$EndComp
$Comp
L power:GND #PWR015
U 1 1
P 5800 4400
F 0 "#PWR015" H 5800 4150 50  0001 C CNN
F 1 "GND" H 5650 4300 50  0001 C CNN
F 2 "" H 5800 4400 50  0001 C CNN
F 3 "" H 5800 4400 50  0001 C CNN
	1    5800 4400
	1    0    0    -1  
$EndComp
Wire Wire Line
	5400 3550 5400 3650
Wire Wire Line
	5400 3650 5700 3650
Wire Wire Line
	5700 3650 5700 4000
Connection ~ 5400 3550
$Comp
L Connector_Generic:Conn_01x02 J2
U 1 1
P 4950 2350
F 0 "J2" V 5050 2300 50  0000 L CNN
F 1 "Conn_01x02" H 5030 2251 50  0001 L CNN
F 2 "Connector_JST:JST_EH_B2B-EH-A_1x02_P2.50mm_Vertical" H 4950 2350 50  0001 C CNN
F 3 "~" H 4950 2350 50  0001 C CNN
	1    4950 2350
	0    -1   -1   0   
$EndComp
$Comp
L Device:C_Small C11
U 1 1
P 4950 2750
F 0 "C11" H 5000 2700 50  0000 L CNN
F 1 "1uF" H 5000 2850 50  0000 L CNN
F 2 "Capacitor_SMD:C_0603_1608Metric_Pad1.08x0.95mm_HandSolder" H 4950 2750 50  0001 C CNN
F 3 "~" H 4950 2750 50  0001 C CNN
F 4 "C15849" H 4950 2750 50  0001 C CNN "LCSC"
	1    4950 2750
	-1   0    0    1   
$EndComp
$Comp
L power:GND #PWR014
U 1 1
P 5050 2600
F 0 "#PWR014" H 5050 2350 50  0001 C CNN
F 1 "GND" H 4900 2500 50  0001 C CNN
F 2 "" H 5050 2600 50  0001 C CNN
F 3 "" H 5050 2600 50  0001 C CNN
	1    5050 2600
	1    0    0    -1  
$EndComp
$Comp
L Connector_Generic:Conn_01x02 J1
U 1 1
P 4600 2350
F 0 "J1" V 4700 2300 50  0000 L CNN
F 1 "Conn_01x02" H 4680 2251 50  0001 L CNN
F 2 "Connector_JST:JST_EH_B2B-EH-A_1x02_P2.50mm_Vertical" H 4600 2350 50  0001 C CNN
F 3 "~" H 4600 2350 50  0001 C CNN
	1    4600 2350
	0    -1   -1   0   
$EndComp
$Comp
L Device:C_Small C9
U 1 1
P 4600 2750
F 0 "C9" H 4650 2700 50  0000 L CNN
F 1 "1uF" H 4650 2850 50  0000 L CNN
F 2 "Capacitor_SMD:C_0603_1608Metric_Pad1.08x0.95mm_HandSolder" H 4600 2750 50  0001 C CNN
F 3 "~" H 4600 2750 50  0001 C CNN
F 4 "C15849" H 4600 2750 50  0001 C CNN "LCSC"
	1    4600 2750
	-1   0    0    1   
$EndComp
$Comp
L power:GND #PWR09
U 1 1
P 4700 2600
F 0 "#PWR09" H 4700 2350 50  0001 C CNN
F 1 "GND" H 4550 2500 50  0001 C CNN
F 2 "" H 4700 2600 50  0001 C CNN
F 3 "" H 4700 2600 50  0001 C CNN
	1    4700 2600
	1    0    0    -1  
$EndComp
Wire Wire Line
	4700 2550 4700 2600
Wire Wire Line
	4600 2550 4600 2650
Wire Wire Line
	4350 2900 4600 2900
Wire Wire Line
	4600 2900 4600 2850
Wire Wire Line
	4350 3200 4950 3200
Wire Wire Line
	4950 3200 4950 2850
Wire Wire Line
	4950 2650 4950 2550
Wire Wire Line
	5050 2600 5050 2550
$Comp
L Connector:TestPoint TP1
U 1 1
P 4400 3300
F 0 "TP1" V 4400 3488 50  0000 L CNN
F 1 "TestPoint" V 4445 3488 50  0001 L CNN
F 2 "TestPoint:TestPoint_Pad_D1.0mm" H 4600 3300 50  0001 C CNN
F 3 "~" H 4600 3300 50  0001 C CNN
	1    4400 3300
	0    1    1    0   
$EndComp
$Comp
L Connector:TestPoint TP2
U 1 1
P 4400 5750
F 0 "TP2" V 4400 5938 50  0000 L CNN
F 1 "TestPoint" V 4445 5938 50  0001 L CNN
F 2 "TestPoint:TestPoint_Pad_D1.0mm" H 4600 5750 50  0001 C CNN
F 3 "~" H 4600 5750 50  0001 C CNN
	1    4400 5750
	0    1    1    0   
$EndComp
Wire Wire Line
	4350 5750 4400 5750
Wire Wire Line
	4350 3300 4400 3300
$Comp
L TeensyKeyerShield:memsmic MIC1
U 1 1
P 7550 2100
F 0 "MIC1" H 7550 2100 50  0000 C CNN
F 1 "MEMSMIC" H 7550 2724 50  0001 C CNN
F 2 "TeensyKeyerShield:MEMSMIC" H 7550 2100 50  0001 C CNN
F 3 "" H 7550 2100 50  0001 C CNN
	1    7550 2100
	1    0    0    -1  
$EndComp
$Comp
L Device:C_Small C25
U 1 1
P 8100 1800
F 0 "C25" H 8192 1846 50  0000 L CNN
F 1 "0.1uF" H 8192 1755 50  0000 L CNN
F 2 "Capacitor_SMD:C_0603_1608Metric_Pad1.08x0.95mm_HandSolder" H 8100 1800 50  0001 C CNN
F 3 "~" H 8100 1800 50  0001 C CNN
F 4 "C14663" H 8100 1800 50  0001 C CNN "LCSC"
	1    8100 1800
	1    0    0    -1  
$EndComp
$Comp
L Device:Ferrite_Bead_Small FB8
U 1 1
P 8400 1650
F 0 "FB8" V 8300 1550 50  0000 C CNN
F 1 "Ferrite_Bead_Small" V 8254 1650 50  0001 C CNN
F 2 "Resistor_SMD:R_0603_1608Metric_Pad0.98x0.95mm_HandSolder" V 8330 1650 50  0001 C CNN
F 3 "~" H 8400 1650 50  0001 C CNN
F 4 "C76892" H 8400 1650 50  0001 C CNN "LCSC"
	1    8400 1650
	0    1    1    0   
$EndComp
$Comp
L power:+3.3V #PWR024
U 1 1
P 8600 1650
F 0 "#PWR024" H 8600 1500 50  0001 C CNN
F 1 "+3.3V" V 8600 1900 50  0000 C CNN
F 2 "" H 8600 1650 50  0001 C CNN
F 3 "" H 8600 1650 50  0001 C CNN
	1    8600 1650
	0    1    1    0   
$EndComp
$Comp
L power:GND #PWR023
U 1 1
P 8100 2000
F 0 "#PWR023" H 8100 1750 50  0001 C CNN
F 1 "GND" H 7950 1900 50  0001 C CNN
F 2 "" H 8100 2000 50  0001 C CNN
F 3 "" H 8100 2000 50  0001 C CNN
	1    8100 2000
	1    0    0    -1  
$EndComp
$Comp
L Device:C_Small C24
U 1 1
P 7000 1800
F 0 "C24" H 7092 1846 50  0000 L CNN
F 1 "33pF" H 7092 1755 50  0000 L CNN
F 2 "Capacitor_SMD:C_0603_1608Metric_Pad1.08x0.95mm_HandSolder" H 7000 1800 50  0001 C CNN
F 3 "~" H 7000 1800 50  0001 C CNN
F 4 "C1663" H 7000 1800 50  0001 C CNN "LCSC"
	1    7000 1800
	-1   0    0    -1  
$EndComp
$Comp
L Device:C_Small C23
U 1 1
P 5950 1800
F 0 "C23" H 6042 1846 50  0000 L CNN
F 1 "33pF" H 6042 1755 50  0000 L CNN
F 2 "Capacitor_SMD:C_0603_1608Metric_Pad1.08x0.95mm_HandSolder" H 5950 1800 50  0001 C CNN
F 3 "~" H 5950 1800 50  0001 C CNN
F 4 "C1663" H 5950 1800 50  0001 C CNN "LCSC"
	1    5950 1800
	-1   0    0    -1  
$EndComp
$Comp
L Device:C_Small C22
U 1 1
P 5650 1650
F 0 "C22" V 5550 1500 50  0000 L CNN
F 1 "47uF" V 5550 1750 50  0000 L CNN
F 2 "Capacitor_SMD:C_1206_3216Metric_Pad1.33x1.80mm_HandSolder" H 5650 1650 50  0001 C CNN
F 3 "~" H 5650 1650 50  0001 C CNN
F 4 "C96123" H 5650 1650 50  0001 C CNN "LCSC"
	1    5650 1650
	0    1    1    0   
$EndComp
Wire Wire Line
	8100 1900 8100 1950
Wire Wire Line
	7900 1650 8100 1650
Wire Wire Line
	8500 1650 8600 1650
Wire Wire Line
	8100 1700 8100 1650
Connection ~ 8100 1650
Wire Wire Line
	8100 1650 8300 1650
Wire Wire Line
	7900 1950 8100 1950
Connection ~ 8100 1950
Wire Wire Line
	8100 1950 8100 2000
$Comp
L power:GND #PWR022
U 1 1
P 7000 2000
F 0 "#PWR022" H 7000 1750 50  0001 C CNN
F 1 "GND" H 6850 1900 50  0001 C CNN
F 2 "" H 7000 2000 50  0001 C CNN
F 3 "" H 7000 2000 50  0001 C CNN
	1    7000 2000
	1    0    0    -1  
$EndComp
Wire Wire Line
	7200 1950 7000 1950
Wire Wire Line
	5950 1950 5950 1900
Wire Wire Line
	7000 1900 7000 1950
Connection ~ 7000 1950
Wire Wire Line
	7000 2000 7000 1950
Wire Wire Line
	7000 1700 7000 1650
Connection ~ 7000 1650
Wire Wire Line
	7000 1650 7200 1650
Wire Wire Line
	5750 1650 5950 1650
Wire Wire Line
	5950 1700 5950 1650
Connection ~ 5950 1650
Text GLabel 4450 3100 2    50   Input ~ 0
MEMSMIC
Wire Wire Line
	4350 3100 4450 3100
Text GLabel 5450 1650 0    50   Output ~ 0
MEMSMIC
Wire Wire Line
	5450 1650 5550 1650
Text Notes 7350 3050 0    50   ~ 0
MIC Input\nJP1 and JP2 select\nmic and PTT
Text Notes 7350 3900 0    50   ~ 0
Stereo Headphones\nJack detect will disable speakers
Text Notes 7350 4750 0    50   ~ 0
Speaker 8Ohm 1W\nOne channel to be populated by default\nJST connector
Text Notes 4600 2150 0    50   ~ 0
Line In
Text Notes 850  4150 0    50   ~ 0
Connections to Teensy
Text Notes 7300 1500 0    50   ~ 0
MEMS Microphone\nSAO-3729-M-42-008
NoConn ~ 6500 4050
Wire Wire Line
	6500 2850 6450 2850
Wire Wire Line
	6250 2450 6250 2350
Wire Wire Line
	6250 2350 6150 2350
$Comp
L Connector:AudioJack3_SwitchTR J6
U 1 1
P 6700 2950
F 0 "J6" H 6420 2829 50  0000 R CNN
F 1 "AudioJack3_SwitchTR" H 6420 2784 50  0001 R CNN
F 2 "TeensyKeyerShield:STEREO_TRS" H 6700 2950 50  0001 C CNN
F 3 "~" H 6700 2950 50  0001 C CNN
	1    6700 2950
	-1   0    0    -1  
$EndComp
NoConn ~ 6500 3050
NoConn ~ 6500 3250
$Comp
L Connector:AudioJack3_SwitchTR J5
U 1 1
P 6700 3750
F 0 "J5" H 6420 3629 50  0000 R CNN
F 1 "AudioJack3_SwitchTR" H 6420 3584 50  0001 R CNN
F 2 "TeensyKeyerShield:STEREO_TRS" H 6700 3750 50  0001 C CNN
F 3 "~" H 6700 3750 50  0001 C CNN
	1    6700 3750
	-1   0    0    -1  
$EndComp
Wire Wire Line
	6450 3650 6500 3650
Text Notes 5250 5450 0    50   ~ 0
L1-L4 >500mA
$Comp
L Device:C_Small C36
U 1 1
P 4900 4650
F 0 "C36" V 4850 4700 50  0000 L CNN
F 1 "33pF" V 5000 4550 50  0000 L CNN
F 2 "Capacitor_SMD:C_0603_1608Metric_Pad1.08x0.95mm_HandSolder" H 4900 4650 50  0001 C CNN
F 3 "~" H 4900 4650 50  0001 C CNN
F 4 "C1663" H 4900 4650 50  0001 C CNN "LCSC"
	1    4900 4650
	0    1    1    0   
$EndComp
$Comp
L power:GND #PWR059
U 1 1
P 5050 4650
F 0 "#PWR059" H 5050 4400 50  0001 C CNN
F 1 "GND" H 4900 4550 50  0001 C CNN
F 2 "" H 5050 4650 50  0001 C CNN
F 3 "" H 5050 4650 50  0001 C CNN
	1    5050 4650
	0    -1   -1   0   
$EndComp
$Comp
L Device:C_Small C37
U 1 1
P 4900 4900
F 0 "C37" V 4850 4950 50  0000 L CNN
F 1 "33pF" V 5000 4800 50  0000 L CNN
F 2 "Capacitor_SMD:C_0603_1608Metric_Pad1.08x0.95mm_HandSolder" H 4900 4900 50  0001 C CNN
F 3 "~" H 4900 4900 50  0001 C CNN
F 4 "C1663" H 4900 4900 50  0001 C CNN "LCSC"
	1    4900 4900
	0    1    1    0   
$EndComp
$Comp
L Device:C_Small C38
U 1 1
P 4900 5150
F 0 "C38" V 4850 5200 50  0000 L CNN
F 1 "33pF" V 5000 5050 50  0000 L CNN
F 2 "Capacitor_SMD:C_0603_1608Metric_Pad1.08x0.95mm_HandSolder" H 4900 5150 50  0001 C CNN
F 3 "~" H 4900 5150 50  0001 C CNN
F 4 "C1663" H 4900 5150 50  0001 C CNN "LCSC"
	1    4900 5150
	0    1    1    0   
$EndComp
$Comp
L Device:C_Small C39
U 1 1
P 4900 5400
F 0 "C39" V 4850 5450 50  0000 L CNN
F 1 "33pF" V 5000 5300 50  0000 L CNN
F 2 "Capacitor_SMD:C_0603_1608Metric_Pad1.08x0.95mm_HandSolder" H 4900 5400 50  0001 C CNN
F 3 "~" H 4900 5400 50  0001 C CNN
F 4 "C1663" H 4900 5400 50  0001 C CNN "LCSC"
	1    4900 5400
	0    1    1    0   
$EndComp
$Comp
L power:GND #PWR060
U 1 1
P 5050 4900
F 0 "#PWR060" H 5050 4650 50  0001 C CNN
F 1 "GND" H 4900 4800 50  0001 C CNN
F 2 "" H 5050 4900 50  0001 C CNN
F 3 "" H 5050 4900 50  0001 C CNN
	1    5050 4900
	0    -1   -1   0   
$EndComp
$Comp
L power:GND #PWR061
U 1 1
P 5050 5150
F 0 "#PWR061" H 5050 4900 50  0001 C CNN
F 1 "GND" H 4900 5050 50  0001 C CNN
F 2 "" H 5050 5150 50  0001 C CNN
F 3 "" H 5050 5150 50  0001 C CNN
	1    5050 5150
	0    -1   -1   0   
$EndComp
$Comp
L power:GND #PWR062
U 1 1
P 5050 5400
F 0 "#PWR062" H 5050 5150 50  0001 C CNN
F 1 "GND" H 4900 5300 50  0001 C CNN
F 2 "" H 5050 5400 50  0001 C CNN
F 3 "" H 5050 5400 50  0001 C CNN
	1    5050 5400
	0    -1   -1   0   
$EndComp
Wire Wire Line
	5000 4650 5050 4650
Wire Wire Line
	5000 4900 5050 4900
Wire Wire Line
	5000 5150 5050 5150
Wire Wire Line
	5000 5400 5050 5400
Wire Wire Line
	4650 4550 4750 4550
Wire Wire Line
	4650 4800 4750 4800
Wire Wire Line
	4650 5050 4750 5050
Wire Wire Line
	4650 5300 4750 5300
Wire Wire Line
	4800 5400 4750 5400
Wire Wire Line
	4750 5400 4750 5300
Connection ~ 4750 5300
Wire Wire Line
	4750 5300 5200 5300
Wire Wire Line
	4800 5150 4750 5150
Wire Wire Line
	4750 5150 4750 5050
Connection ~ 4750 5050
Wire Wire Line
	4750 5050 5200 5050
Wire Wire Line
	4800 4900 4750 4900
Wire Wire Line
	4750 4900 4750 4800
Connection ~ 4750 4800
Wire Wire Line
	4750 4800 5200 4800
Wire Wire Line
	4800 4650 4750 4650
Wire Wire Line
	4750 4650 4750 4550
Connection ~ 4750 4550
Wire Wire Line
	4750 4550 5200 4550
$Comp
L Device:L_Small L5
U 1 1
P 6500 1650
F 0 "L5" V 6550 1700 50  0000 C CNN
F 1 "BLM18BD252SN1" V 6400 1750 50  0000 C CNN
F 2 "Inductor_SMD:L_0603_1608Metric_Pad1.05x0.95mm_HandSolder" H 6500 1650 50  0001 C CNN
F 3 "~" H 6500 1650 50  0001 C CNN
F 4 "C77668" H 6500 1650 50  0001 C CNN "LCSC"
	1    6500 1650
	0    -1   -1   0   
$EndComp
Wire Wire Line
	6600 1650 7000 1650
Wire Wire Line
	5950 1950 7000 1950
Wire Wire Line
	5950 1650 6400 1650
Text Notes 7350 5300 0    50   ~ 0
L1/C16 and similar form 2nd order butterworth filter\nat 60kHz to reduce EMI per reference designs. L1 can\nbe omitted and C16 forms a 1st order butterworth filter.\nUse only C16 and similar of 470nF for 85kHz cutoff.\nFerrite beads and 33pF capacitors are to reduce higher\nfrequency RF EMI per datasheet and reference designs.\n
$Comp
L Connector_Generic:Conn_02x03_Odd_Even JP1
U 1 1
P 5950 3050
F 0 "JP1" H 6000 3300 50  0000 C CNN
F 1 "Conn_02x03_Odd_Even" H 6000 3276 50  0001 C CNN
F 2 "Connector_PinHeader_2.54mm:PinHeader_2x03_P2.54mm_Vertical" H 5950 3050 50  0001 C CNN
F 3 "~" H 5950 3050 50  0001 C CNN
	1    5950 3050
	-1   0    0    -1  
$EndComp
Wire Wire Line
	5400 3000 5400 3050
Wire Wire Line
	6150 3150 6500 3150
Wire Wire Line
	6500 2950 6150 2950
Wire Wire Line
	6250 3050 6150 3050
Wire Wire Line
	6250 2650 6250 3050
Wire Wire Line
	5650 3050 5400 3050
Connection ~ 5400 3050
Wire Wire Line
	5400 3050 5400 3550
Wire Wire Line
	5650 2950 5650 2850
Wire Wire Line
	5650 2850 6150 2850
Wire Wire Line
	6150 2850 6150 2950
Connection ~ 6150 2950
Wire Wire Line
	6150 3150 6150 3250
Wire Wire Line
	6150 3250 5650 3250
Wire Wire Line
	5650 3250 5650 3150
Connection ~ 6150 3150
Wire Wire Line
	5450 3950 5800 3950
Wire Wire Line
	5900 4000 5900 3750
Connection ~ 5900 3750
Wire Wire Line
	5900 3750 6500 3750
Wire Wire Line
	5450 3750 5900 3750
Wire Wire Line
	5800 4000 5800 3950
Connection ~ 5800 3950
Wire Wire Line
	5800 3950 6500 3950
$EndSCHEMATC
